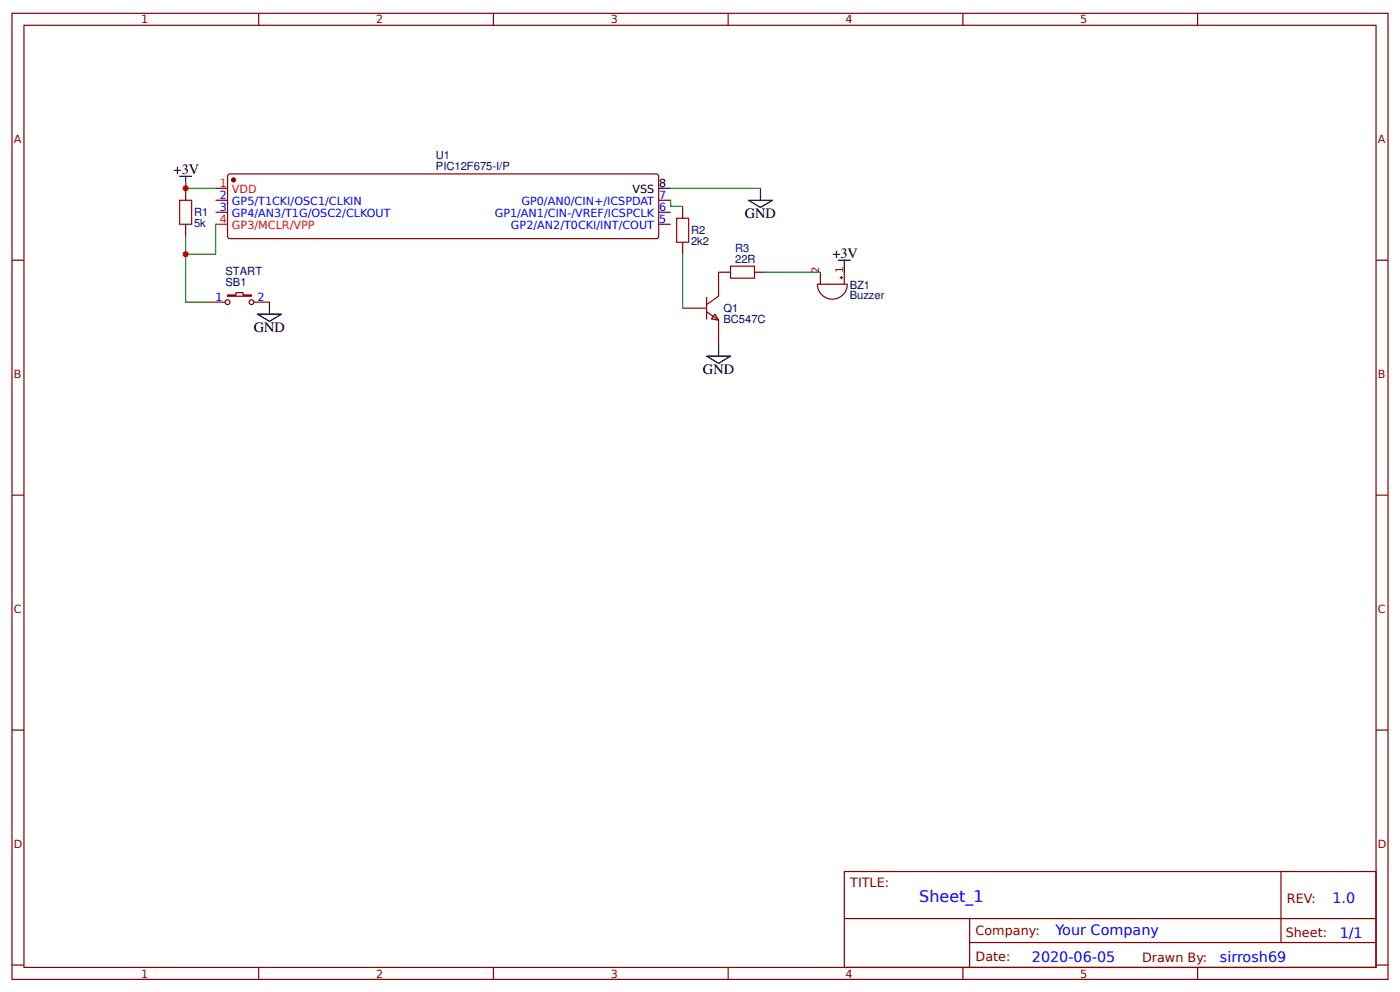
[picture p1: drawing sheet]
<svg xmlns="http://www.w3.org/2000/svg" width="309mm" height="219mm" viewBox="0 0 309 219" stroke-linecap="round" stroke-linejoin="round" font-family="sans-serif">
<g fill="none" stroke="#800" stroke-width=".26">
<path d="M2.6 2.9h304.1v213.3h-304.1zM5.3 5.6h298.7v207.9h-298.7zM57.1 2.9v2.7M109 2.9v2.7M160.9 2.9v2.7M212.7 2.9v2.7M264.6 2.9v2.7M50.5 38.5l94.5-.1 .3 .1 .2 .4v13.2l-.1 .3-.4 .3h-94.2l-.5-.3v-.3v-13.2zM2.6 57.4h2.7M41 41.6v2.6M41 49.5v2.6M47.6 44.2h2.7"/>
<path d="M47.6 46.9h2.7M145.5 44.2h2.7M145.5 46.9h2.7M145.5 49.5h2.7M150.8 45.5v2.7M150.8 53.5v2.6M304 57.4h2.7M46.3 66.7h3.4M50.3 65.1h1.8v-.5h1.6v.5h1.9v.3h-5.3zM56.1 66.7h3.4M2.6 109.3h2.7M304 109.3h2.7"/>
<path d="M2.6 161.2h2.7M304 161.2h2.7M186.5 192.4h117.5v21.1h-117.5zM283 192.4v15.7M2.6 213h2.7M57.1 213.5v2.7M109 213.5v2.7M160.9 213.5v2.7M186.6 202.8h117.3M212.7 213.5v2.7M214.2 208.1h89.7M214.2 202.8v10.5"/>
<path d="M264.6 213.5v2.7M304 213h2.7"/>
<circle cx="50.3" cy="66.7" r=".53"/>
<circle cx="55.6" cy="66.7" r=".53"/>
</g>
<circle cx="51.6" cy="39.7" r=".4" fill="#800" stroke="#800" stroke-width=".26"/>
<path d="M47.6 41.6h2.7M47.6 49.5h2.7" fill="none" stroke="#f00" stroke-width=".26"/>
<path d="M39.7 38.9h2.6M41 38.9v2.7M145.5 41.6h2.7M165.4 44.2h5.3l-2.7 1.6zM168 41.6v2.6M56.9 69.3h5.3l-2.7 1.6zM59.5 66.7v2.6" fill="none" stroke="#000" stroke-width=".26"/>
<path d="M41 40.2v1.4h6.6M41 52.1v14.6h5.3M47.6 49.5v6.6h-6.6M148.2 44.2v1.3h2.6M148.2 41.6h19.8" fill="none" stroke="#080" stroke-width=".26"/>
<path d="M39.7 44.2h2.6v5.3h-2.6zM149.5 48.2h2.6v5.3h-2.6z" fill="none" stroke="#a00000" stroke-width=".26"/>
<path d="M158 69.3l.7 1.4-1.5-.3z" fill="#fefefe" stroke="#800" stroke-width=".26"/>
<path d="M150.8 68h5.3M156.1 68.8l2.6 1.9v5.3M156.1 65.6v4.8M161.4 60.1h-2.7v5.3l-2.6 1.8M166.7 60.1h2.6" fill="none" stroke="#800" stroke-width=".26"/>
<path d="M150.8 56.1v11.9M169.3 60.1h11.9" fill="none" stroke="#080" stroke-width=".26"/>
<path d="M185.2 57.4h2.7M186.5 57.4v2.7M156.1 78.6h5.3l-2.7 1.6zM158.7 76v2.6" fill="none" stroke="#000" stroke-width=".26"/>
<path d="M180.6 62.7h6.6a3.3 3.3 0 0 1-3.3 3.3 3.3 3.3 0 0 1-3.3-3.3zM181.2 60.1v2.6M185.6 61.3h.5M185.9 61v.5M186.5 60.1v2.6" fill="none" stroke="#840000" stroke-width=".26"/>
<path d="M161.4 58.8h5.3v2.6h-5.3z" fill="none" stroke="#a00000" stroke-width=".26"/>
<g fill="#c00">
<circle cx="41" cy="41.6" r=".66"/>
<circle cx="41" cy="56.1" r=".66"/>
</g>
<text font-size="3.5" fill="#00f" x="203.1" y="199.1">Sheet_1</text>
<g font-size="3.2">
<text x="38.4" y="38.4">+3V</text>
<text x="164.6" y="48.2">GND</text>
<text x="183.9" y="56.9">+3V</text>
<text x="56.1" y="73.3">GND</text>
<text x="155.3" y="82.6">GND</text>
</g>
<g font-size="3.2" fill="#00f">
<text x="294.4" y="199.3">1.0</text>
<text x="233.2" y="206.5">Your Company</text>
<text x="296" y="207.1">1/1</text>
<text x="228" y="212.3">2020-06-05</text>
<text x="269.5" y="212.3">sirrosh69</text>
</g>
<g font-size="2.8" fill="#800">
<text x="187.9" y="195.8">TITLE:</text>
<text x="284.3" y="199.3">REV:</text>
<text x="215.5" y="206.5">Company:</text>
<text x="284.1" y="206.9">Sheet:</text>
<text x="215.5" y="212.2">Date:</text>
<text x="252.3" y="212.3">Drawn By:</text>
</g>
<g font-size="2.5" fill="#800">
<text x="31.2" y="5.2">1</text>
<text x="83.1" y="5.2">2</text>
<text x="134.9" y="5.2">3</text>
<text x="186.8" y="5.2">4</text>
<text x="238.7" y="5.2">5</text>
<text x="3" y="31.5">A</text>
<text x="304.4" y="31.5">A</text>
<text x="3" y="83.4">B</text>
<text x="304.4" y="83.4">B</text>
<text x="3" y="135.2">C</text>
<text x="304.4" y="135.2">C</text>
<text x="3" y="187.1">D</text>
<text x="304.4" y="187.1">D</text>
<text x="31.2" y="215.8">1</text>
<text x="83.1" y="215.8">2</text>
<text x="134.9" y="215.8">3</text>
<text x="186.8" y="215.8">4</text>
<text x="238.7" y="215.8">5</text>
</g>
<g font-size="2.5" fill="#000080">
<text x="96.3" y="35">U1</text>
<text x="96.3" y="37.6">PIC12F675-I/P</text>
<text x="42.9" y="47.7">R1</text>
<text x="42.9" y="50.1">5k</text>
<text x="152.7" y="51.8">R2</text>
<text x="152.7" y="54.1">2k2</text>
<text x="162.4" y="58">22R</text>
<text x="162.4" y="55.6">R3</text>
<text x="49.8" y="63.2">SB1</text>
<text x="49.8" y="60.8">START</text>
<text x="187.7" y="63.7">BZ1</text>
<text x="159.8" y="71.3">BC547C</text>
<text x="159.8" y="69">Q1</text>
<text x="187.7" y="66.1">Buzzer</text>
</g>
<g font-size="2.5" fill="#f00">
<text x="48.6" y="41.3">1</text>
<text x="51.2" y="42.6">VDD</text>
<text x="48.6" y="49.2">4</text>
<text x="51.2" y="50.6">GP3/MCLR/VPP</text>
</g>
<g font-size="2.5">
<text x="145.7" y="41.3">8</text>
<text x="139.7" y="42.6">VSS</text>
</g>
<g font-size="2.5" fill="#00f">
<text x="48.6" y="43.9">2</text>
<text x="48.6" y="46.6">3</text>
<text x="51.2" y="45.3">GP5/T1CKI/OSC1/CLKIN</text>
<text x="51.2" y="47.9">GP4/AN3/T1G/OSC2/CLKOUT</text>
<text x="109.3" y="47.9">GP1/AN1/CIN-/VREF/ICSPCLK</text>
<text x="115.2" y="45.3">GP0/AN0/CIN+/ICSPDAT</text>
<text x="145.7" y="46.6">6</text>
<text x="145.7" y="43.9">7</text>
<text x="112.9" y="50.6">GP2/AN2/T0CKI/INT/COUT</text>
<text x="145.7" y="49.2">5</text>
<text x="47.6" y="66.4">1</text>
<text x="56.9" y="66.4">2</text>
</g>
<g font-size="2.3" fill="#840000">
<text x="181" y="60.4" transform="rotate(-90 181 60.4)">2</text>
<text x="186.3" y="60.4" transform="rotate(-90 186.3 60.4)">1</text>
</g>
</svg>
